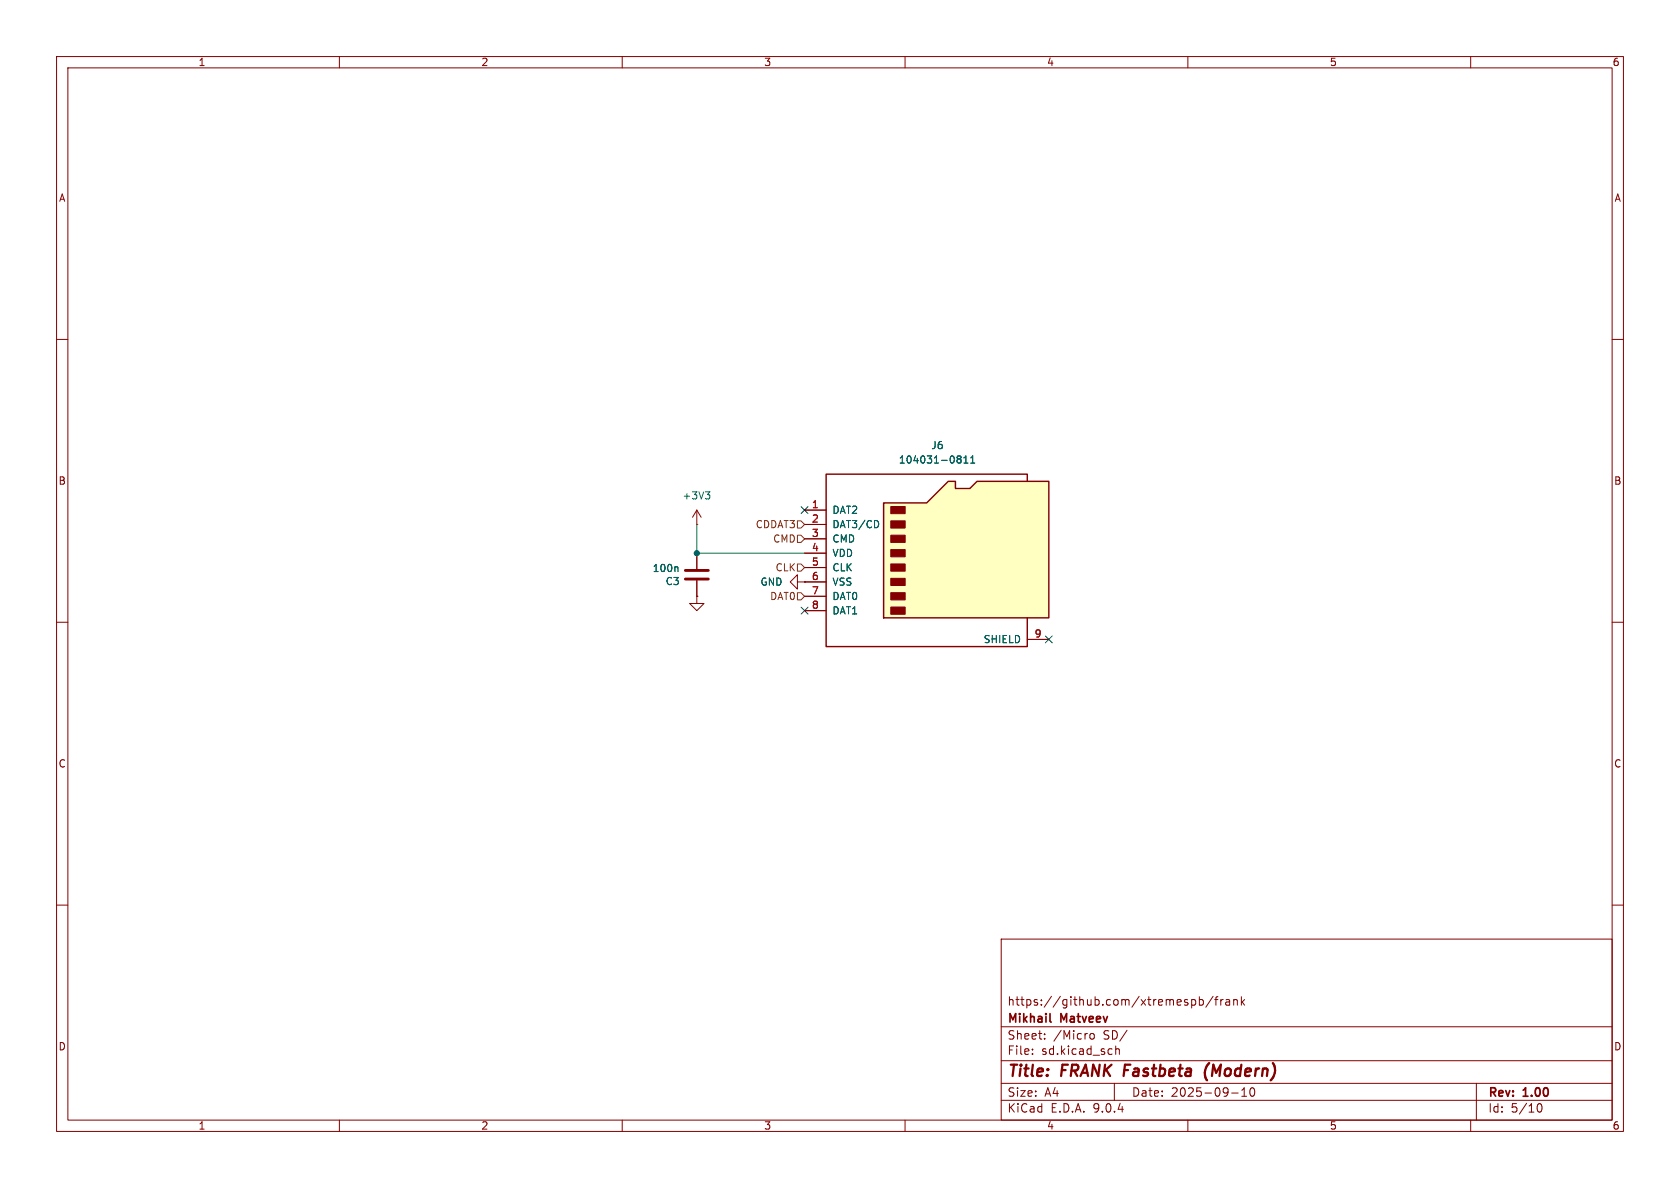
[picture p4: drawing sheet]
<svg xmlns="http://www.w3.org/2000/svg" width="297mm" height="210mm" viewBox="0 0 297 210" stroke-linecap="round" stroke-linejoin="round" font-family="sans-serif">
<g fill="none" stroke="#840000" stroke-width=".18">
<path d="M10 10h277v190h-277zM12 12h273v186h-273zM60 10v2M110 10v2M160 10v2M210 10v2M260 10v2M10 60h2M285 60h2M10 110h2M285 110h2M10 160h2"/>
<path d="M177 166h108v32h-108zM210.7 176.8l.4-.1 .3 .3v.4l-.2 .2h-.5M212 176.8l.5-.1 .2 .3v.4l-.1 .2h-.6M212 176.2v1.5M214.5 176.1l-1.3 2M214.7 176.7h.6M215.3 176.2l-.3 .2v1.3M215.8 176.7v1M216.2 176.7l-.2 .1-.2 .2M216.7 176.8h.6l.1 .9M217.4 177.1h-.5a.29 .29 0 0 0-.2 .3 .29 .29 0 0 0 .2 .3l.5-.1M218.1 176.8l.2-.1 .4 .1v.9"/>
<path d="M218.1 176.7v1M219.5 176.2v1.5M219.6 177.1l.4 .6M220 176.7l-.5 .6M285 160h2M60 198v2M110 198v2M160 198v2M177 194.5h108M177 191.5h108M177 187.5h108M177 181.5h108"/>
<path d="M182.5 186.3v.1M182.5 185.5v.1M184.7 183.6v.1M184.7 182.8v.1M192.8 182.8l.4-.1 .3 .3v.4l-.3 .3-.4-.1-.1-.2v-.4zM197 191.5v3M197.2 184.9v1.5M197.2 185.5l.3-.1 .3 .1 .1 .9M210 198v2M217.7 193.2h1.2M219.5 193.8h.9M219.5 192.7l.5-.4v1.5"/>
<path d="M221.1 192.4a.81 .81 0 0 0 .4 1.4l.2-.1 .1-.5-.1-.8M260 198v2M261 191.5v6.5M271.7 195.7l.2-.5 .2-.1a.81 .81 0 0 1 .6 .6 .81 .81 0 0 1-.3 .8h-.4l-.3-.5"/>
</g>
<path d="M213.8 187.9a2.35 2.35 0 0 0-.4 3.1" fill="none" stroke="#840000" stroke-width=".4"/>
<path d="M185.6 180.5l.2 .2" fill="none" stroke="#840000" stroke-width=".3"/>
<path d="M156.2 88.9h7.6l3.8-3.8h1.3v1.3h2.5l1.3-1.3h12.7v24.1h-29.2z" fill="#ffffc2"/>
<path d="M156.2 88.9h7.6l3.8-3.8h1.3v1.3h2.5l1.3-1.3h12.7v24.1h-29.2zM181.6 85.1v-1.3h-35.6v30.5h35.6v-5.1" fill="none" stroke="#840000" stroke-width=".25"/>
<g fill="#840000" stroke="#840000" stroke-width=".18">
<path d="M157.5 89.5h2.5v1.3h-2.5z"/>
<path d="M157.5 92.1h2.5v1.2h-2.5z"/>
<path d="M157.5 94.6h2.5v1.3h-2.5z"/>
<path d="M157.5 97.2h2.5v1.2h-2.5z"/>
<path d="M157.5 99.7h2.5v1.3h-2.5z"/>
<path d="M157.5 102.2h2.5v1.3h-2.5z"/>
<path d="M157.5 104.8h2.5v1.2h-2.5z"/>
<path d="M157.5 107.3h2.5v1.3h-2.5z"/>
</g>
<g fill="none" stroke="#840000" stroke-width=".18">
<path d="M123.2 92.7h.1M123.2 90.2v2.5M123.2 97.8v2.8M123.2 90.2l-.8 1.2M123.2 90.2l.8 1.2M142.2 90.2h3.8M142.2 92.7h3.8M142.2 95.3h3.8M142.2 97.8h3.8M123.2 105.4v1.3h1.3l-1.3 1.3-1.3-1.3h1.3M123.2 105.4h.1M123.2 102.6v2.8"/>
<path d="M141 102.9v-1.3l-1.3 1.3 1.3 1.2v-1.2h1.2M142.2 102.9h.1M142.2 100.3h3.8M142.2 102.9h3.8M142.2 105.4h3.8M142.2 108h3.8M181.6 113h3.8"/>
</g>
<path d="M124.7 86.9h.8l-.4 .5M125.2 87.4l.3 .3v.3l-.3 .2M155.1 92.1l.2 .5-.2 .6M169.4 80.6h.3l.2 .2-.2 .3M169.4 81.1h.3M169.7 81.1l.2 .3v.2l-.1 .2-.4 .1M170.4 81.9h.7M170.4 81l.4-.4v1.3M171.6 81.9h.7M171.6 81l.4-.4v1.3M119.7 100.2l.2 .2v.6" fill="none" stroke="#006464" stroke-width=".18"/>
<path d="M121.2 102.4h4M121.2 100.8h4" fill="none" stroke="#840000" stroke-width=".51"/>
<path d="M141 99.7h.6l.6 .6-.6 .7h-.6zM141 94.6h.6l.6 .7-.6 .6h-.6zM141 92.1h.6l.6 .6-.6 .6h-.6zM141 104.8h.6l.6 .6-.6 .6h-.6z" fill="none" stroke="#725600" stroke-width=".18"/>
<path d="M123.2 92.7v5.1h19" fill="none" stroke="#009600" stroke-width=".18"/>
<path d="M141.6 89.6l1.2 1.2M142.8 89.6l-1.2 1.2M141.6 107.3l1.2 1.3M142.8 107.3l-1.2 1.3M184.8 112.4l1.2 1.2M186 112.4l-1.2 1.2" fill="none" stroke="#000084" stroke-width=".18"/>
<circle cx="123.2" cy="97.8" r=".46" fill="#009600" stroke="#009600" stroke-width=".18"/>
<g font-size="2.8" fill="#840000">
<text x="178" y="190.9">Title:</text>
<text x="187.7" y="190.9">FRANK Fastbeta</text>
<text x="214.6" y="190.9">(Modern)</text>
</g>
<g font-size="2.1" fill="#840000">
<text x="178" y="178">https://github.com/xtremespb/frank</text>
<text x="178" y="184">Sheet:</text>
<text x="178" y="181.2">Mikhail</text>
<text x="186.2" y="184">/Micro</text>
<text x="187.6" y="181.2">Matveev</text>
<text x="195.1" y="184">SD/</text>
<text x="178" y="186.7">File:</text>
<text x="184.1" y="186.7">sd.kicad_sch</text>
<text x="178" y="196.9">KiCad</text>
<text x="178" y="194.1">Size:</text>
<text x="184.7" y="194.1">A4</text>
<text x="185.7" y="196.9">E.D.A.</text>
<text x="193.3" y="196.9">9.0.4</text>
<text x="200" y="194.1">Date:</text>
<text x="207" y="194.1">2025-09-10</text>
<text x="263" y="194.3">Rev:</text>
<text x="263" y="196.9">Id:</text>
<text x="267.1" y="196.9">5/10</text>
<text x="269.4" y="194.3">1.00</text>
</g>
<g font-size="1.8" fill="#840000">
<text x="35" y="11.9">1</text>
<text x="85" y="11.9">2</text>
<text x="135" y="11.9">3</text>
<text x="185" y="11.9">4</text>
<text x="235" y="11.9">5</text>
<text x="285" y="11.9">6</text>
<text x="10.3" y="35.9">A</text>
<text x="285.3" y="35.9">A</text>
<text x="10.3" y="85.9">B</text>
<text x="285.3" y="85.9">B</text>
<text x="10.3" y="135.9">C</text>
<text x="285.3" y="135.9">C</text>
<text x="10.3" y="185.9">D</text>
<text x="285.3" y="185.9">D</text>
<text x="35" y="199.9">1</text>
<text x="85" y="199.9">2</text>
<text x="135" y="199.9">3</text>
<text x="185" y="199.9">4</text>
<text x="235" y="199.9">5</text>
<text x="285" y="199.9">6</text>
</g>
<g font-size="1.8" fill="#006464">
<text x="158.8" y="82.1">104031-0811</text>
<text x="164.5" y="79.6">J6</text>
<text x="120.5" y="88.5">+3V3</text>
<text x="147.1" y="91">DAT2</text>
<text x="147.1" y="93.6">DAT3/CD</text>
<text x="115.3" y="101.3">100n</text>
<text x="147.1" y="96.1">CMD</text>
<text x="147.1" y="98.7">VDD</text>
<text x="147.1" y="101.2">CLK</text>
<text x="117.6" y="103.6">C3</text>
<text x="134.3" y="103.7">GND</text>
<text x="147.1" y="103.7">VSS</text>
<text x="147.1" y="106.3">DAT0</text>
<text x="147.1" y="108.8">DAT1</text>
<text x="173.8" y="113.9">SHIELD</text>
</g>
<g font-size="1.8" fill="#a90000">
<text x="143.4" y="89.9">1</text>
<text x="143.4" y="92.5">2</text>
<text x="143.4" y="95">3</text>
<text x="143.4" y="97.5">4</text>
<text x="143.4" y="100.1">5</text>
<text x="143.4" y="102.6">6</text>
<text x="143.4" y="105.2">7</text>
<text x="143.4" y="107.7">8</text>
<text x="182.8" y="112.8">9</text>
</g>
<g font-size="1.8" fill="#725600">
<text x="133.5" y="93.6">CDDAT3</text>
<text x="136.6" y="96.1">CMD</text>
<text x="137" y="101.2">CLK</text>
<text x="136" y="106.3">DAT0</text>
</g>
</svg>
